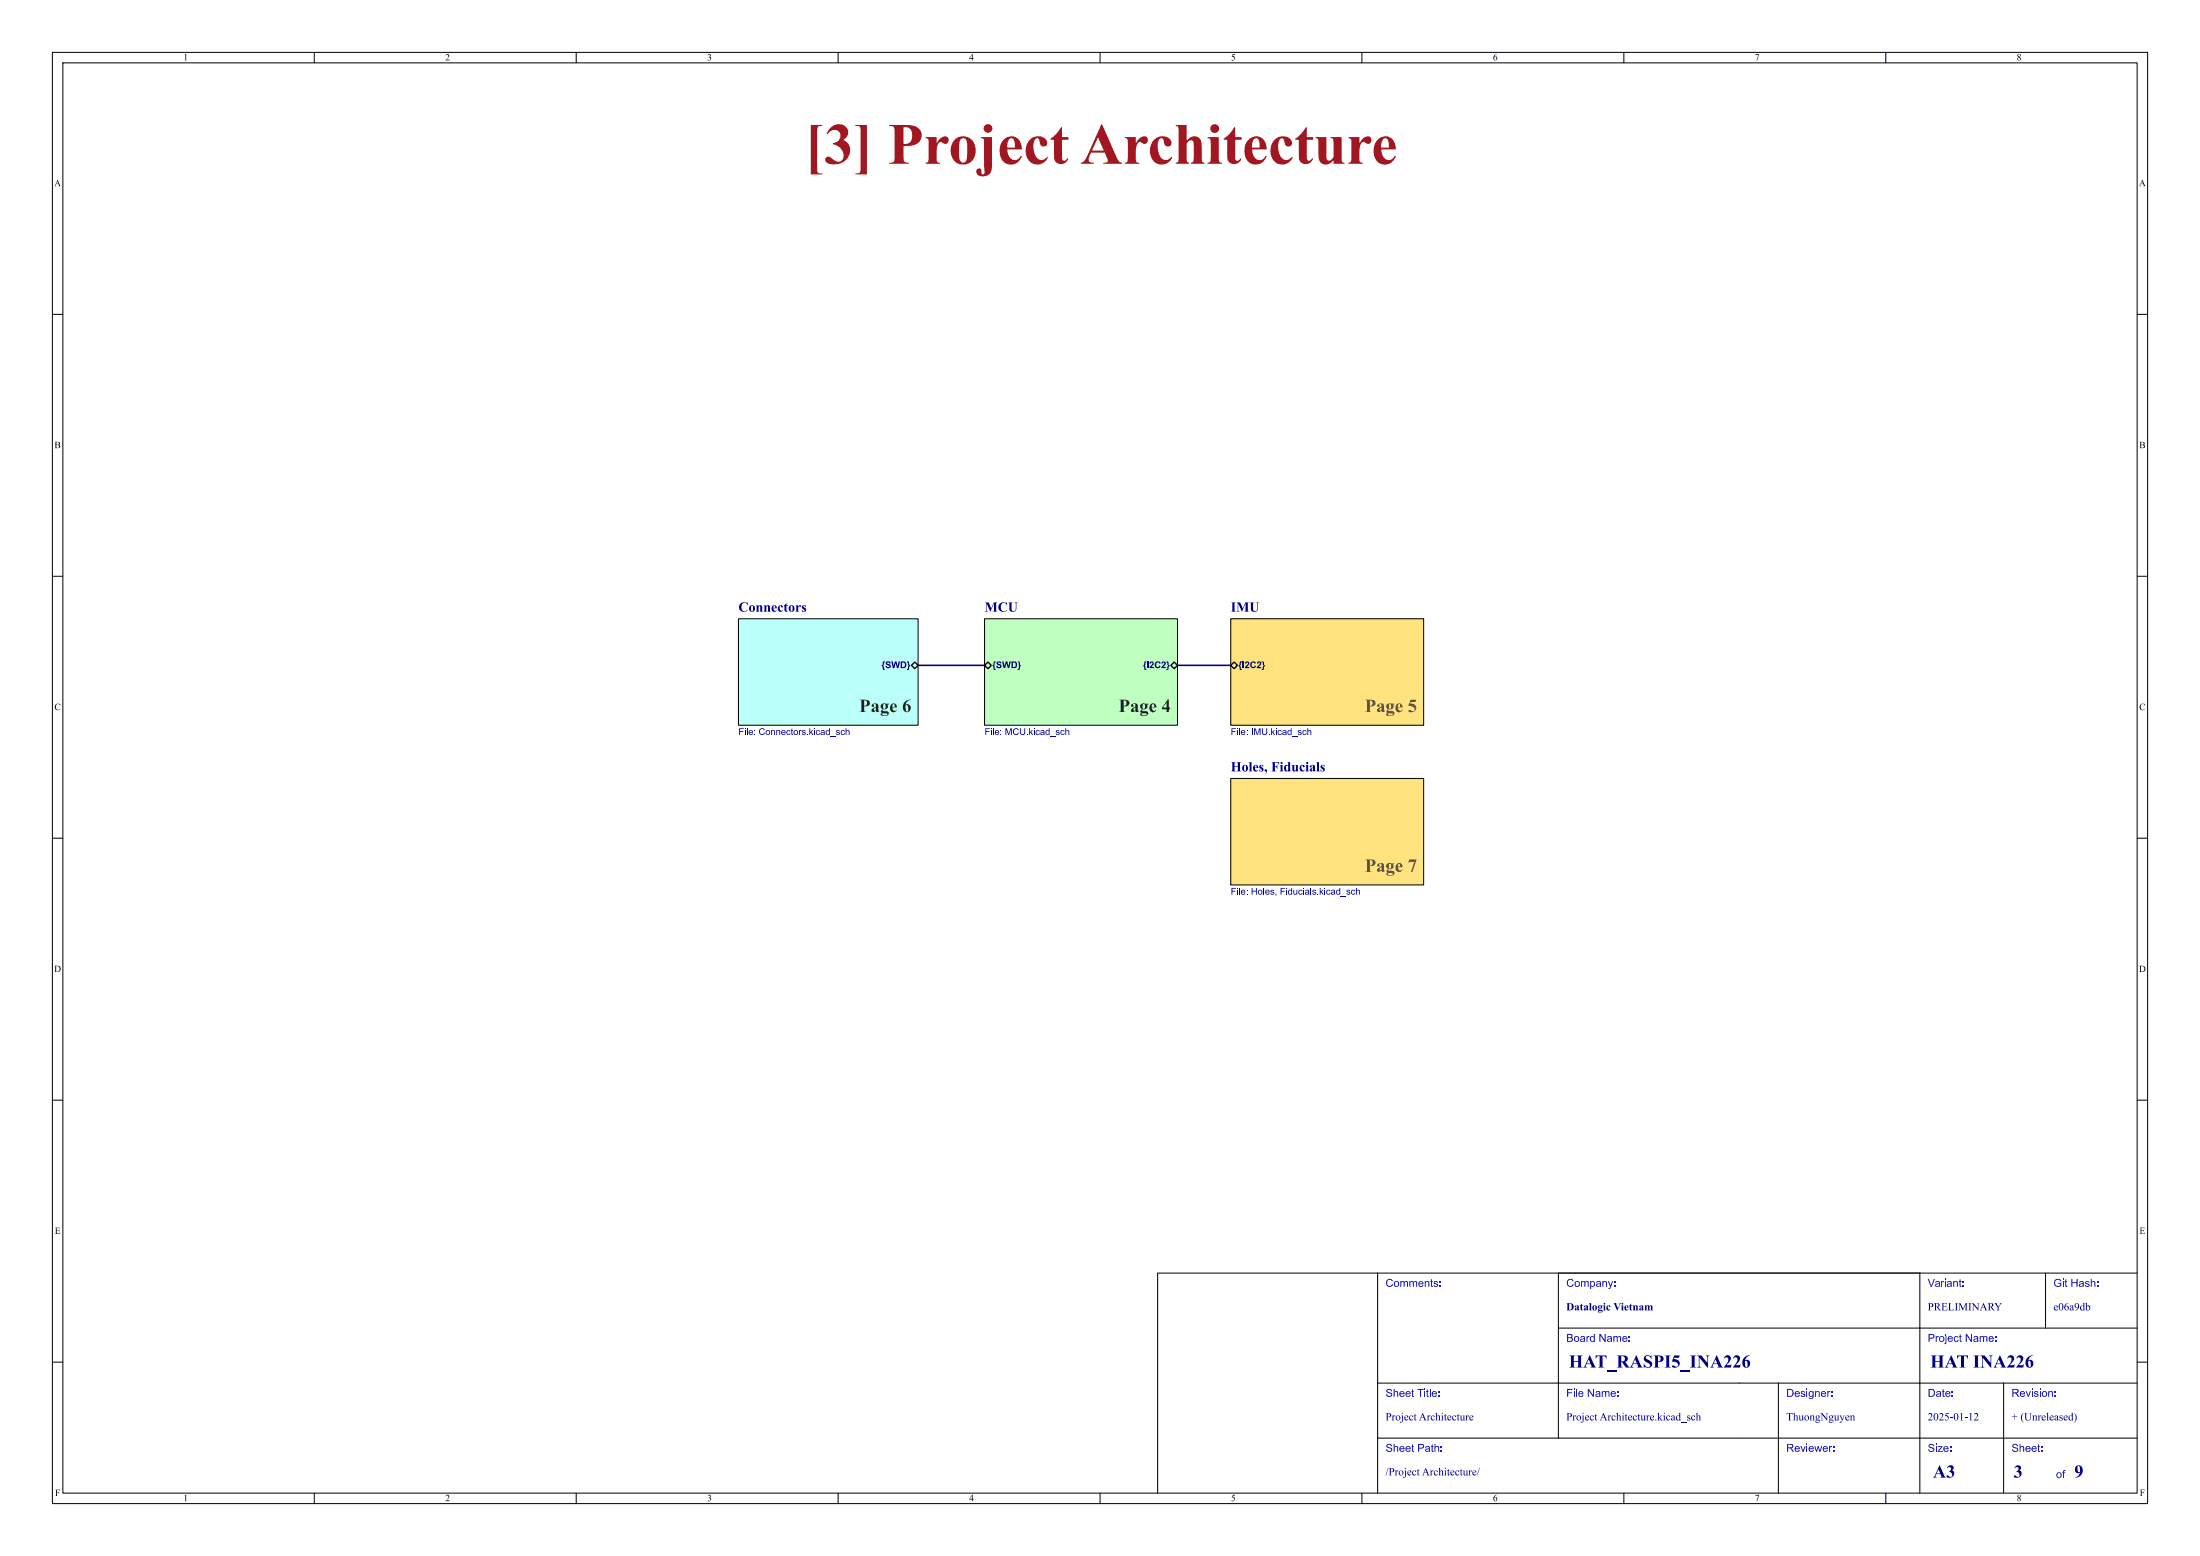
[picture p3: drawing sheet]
<svg xmlns="http://www.w3.org/2000/svg" width="420mm" height="297mm" viewBox="0 0 420 297" stroke-linecap="round" stroke-linejoin="round" font-family="sans-serif">
<g fill="none" stroke="#000" stroke-width=".19">
<path d="M10 10h400v277h-400zM12 12h396v273h-396zM60 10v2M110 10v2M160 10v2M210 10v2M260 10v2M310 10v2M360 10v2M10 60h2M408 60h2M10 110h2"/>
<path d="M141 118.1h34.3v20.3h-34.3zM408 110h2M10 160h2M408 160h2M10 210h2M408 210h2M263 243v42M297.5 253.5h110.5M297.5 243v31.5M366.5 243v42M390.5 243v10.5M408 243h-187v42"/>
<path d="M10 260h2M263 274.5h145M263 264h145M339.5 264v21M382.5 264v21M408 260h2M60 285v2M110 285v2M160 285v2M210 285v2M260 285v2M310 285v2"/>
<path d="M360 285v2"/>
</g>
<path d="M141 118.1h34.3v20.3h-34.3z" fill="#bbfffb" stroke="#bbfffb" stroke-width=".19"/>
<path d="M188 118.1h36.8v20.3h-36.8z" fill="#bfffbf" stroke="#bfffbf" stroke-width=".19"/>
<g fill="#ffe37f" stroke="#ffe37f" stroke-width=".19">
<path d="M234.9 118.1h36.9v20.3h-36.9z"/>
<path d="M234.9 148.6h36.9v20.3h-36.9z"/>
</g>
<path d="M174.6 126.4l.7 .6-.7 .6-.6-.6z" fill="none" stroke="#000" stroke-width=".25"/>
<g fill="#000084">
<path d="M141.1 139h.9v.2h-.7v.4h.6v.1h-.6v.6h-.2z"/>
<path d="M142.2 139h.1v.2h-.1z"/>
<path d="M142.6 139h.1v1.3h-.1z"/>
<path d="M145.1 139.2l.6-.2 .3 .3-.2 .1a.47 .47 0 0 0-.8 .1 .47 .47 0 0 0 .6 .7l.3-.4 .1 .1a.62 .62 0 0 1-.9 .3 .62 .62 0 0 1 0-1z"/>
<path d="M151.1 139.1l.1-.1v.4h.2l-.2 .1v.5l.2 .3a.23 .23 0 0 1-.2 0 .23 .23 0 0 1-.1-.3v-.5h-.1z"/>
<path d="M154.5 139h.2v.7l.3-.3h.2l-.3 .3 .4 .6h-.2l-.3-.5-.1 .5h-.2z"/>
<path d="M155.4 139h.2v.2h-.2z"/>
<path d="M157.7 139.4l.3-.1 .3 .2v-.5h.1v1.3l-.1-.1-.2 .1-.3-.1-.2-.3 .2-.1a.29 .29 0 0 0 .4 .4 .29 .29 0 0 0 .1-.5l-.3-.2-.2 .3h-.2z"/>
<path d="M161.4 139h.2v.5l.3-.2 .2 .2 .1 .8h-.2v-.7l-.2-.1-.2 .1v.7h-.2z"/>
</g>
<path d="M188 118.1h36.8v20.3h-36.8z" fill="none" stroke="#000" stroke-width=".19"/>
<path d="M188.6 126.4l.6 .6-.6 .6-.6-.6zM224.2 126.4l.6 .6-.6 .6-.7-.6z" fill="none" stroke="#000" stroke-width=".25"/>
<g fill="#000084">
<path d="M188.1 139h.9v.2h-.7v.4h.6v.1h-.6v.6h-.2z"/>
<path d="M189.2 139h.1v.2h-.1z"/>
<path d="M189.6 139h.1v1.3h-.1z"/>
<path d="M191.9 139h.3l.4 1.1 .3-1.1h.3v1.3h-.2v-1.1l-.4 1.1h-.1l-.4-1.1v1.1h-.2z"/>
<path d="M193.5 139.2l.7-.2 .2 .3-.1 .1a.47 .47 0 0 0-.8 .1 .47 .47 0 0 0 .5 .7l.3-.4 .2 .1a.62 .62 0 0 1-1 .3 .62 .62 0 0 1 0-1z"/>
<path d="M194.7 139h.2v.7a.34 .34 0 0 0 .3 .5 .34 .34 0 0 0 .3-.5v-.7h.2v.7a.5 .5 0 0 1-.5 .6 .5 .5 0 0 1-.5-.6z"/>
<path d="M196.5 139h.1v.7l.4-.3h.2l-.4 .3 .4 .6h-.2l-.3-.5-.1 .5h-.1z"/>
<path d="M197.4 139h.1v.2h-.1z"/>
<path d="M199.7 139.4l.3-.1 .2 .2v-.5h.2v1.3l-.2-.1-.2 .1-.2-.1-.2-.3 .1-.1a.29 .29 0 0 0 .4 .4 .29 .29 0 0 0 .1-.5l-.3-.2-.2 .3h-.1z"/>
<path d="M203.4 139h.1v.5l.3-.2 .3 .2v.8h-.1v-.7l-.2-.1-.2 .1-.1 .7h-.1z"/>
</g>
<path d="M234.9 118.1h36.9v20.3h-36.9z" fill="none" stroke="#000" stroke-width=".19"/>
<path d="M235.6 126.4l.6 .6-.6 .6-.7-.6z" fill="none" stroke="#000" stroke-width=".25"/>
<g fill="#000084">
<path d="M235.1 139h.9v.2h-.7v.4h.6v.1h-.6v.6h-.2z"/>
<path d="M236.2 139h.1v.2h-.1z"/>
<path d="M236.5 139h.2v1.3h-.2z"/>
<path d="M239 139h.1v1.3h-.1z"/>
<path d="M239.4 139h.3l.3 1.1 .4-1.1h.2v1.3h-.1v-1.1l-.4 1.1h-.1l-.4-1.1v1.1h-.2z"/>
<path d="M240.9 139h.2v.7a.34 .34 0 0 0 .3 .5 .34 .34 0 0 0 .3-.5v-.7h.2v.7a.5 .5 0 0 1-.5 .6 .5 .5 0 0 1-.5-.6z"/>
<path d="M242.7 139h.1v.7l.4-.3h.2l-.4 .3 .4 .6h-.2l-.3-.5-.1 .5h-.1z"/>
<path d="M243.6 139h.1v.2h-.1z"/>
<path d="M245.9 139.4l.3-.1 .2 .2v-.5h.2v1.3l-.2-.1-.2 .1-.2-.1-.2-.3 .1-.1a.29 .29 0 0 0 .4 .4 .29 .29 0 0 0 .1-.5l-.3-.2-.2 .3h-.1z"/>
<path d="M249.6 139h.1v.5l.3-.2 .3 .2v.8h-.1v-.7l-.2-.1-.2 .1-.1 .7h-.1z"/>
</g>
<path d="M234.9 148.6h36.9v20.3h-36.9z" fill="none" stroke="#000" stroke-width=".19"/>
<g fill="#000084">
<path d="M235.1 169.5h.9v.1h-.7v.4h.6v.2h-.6v.6h-.2z"/>
<path d="M236.2 169.5h.1v.2h-.1z"/>
<path d="M236.5 169.5h.2v1.3h-.2z"/>
<path d="M238.9 169.5h.2v.5h.7v-.5h.1v1.3h-.1v-.6h-.7v.6h-.2z"/>
<path d="M241.2 169.5h.1v1.3h-.1z"/>
<path d="M244.5 169.5h.8v.1h-.7v.4h.6v.2h-.6v.6h-.1z"/>
<path d="M245.5 169.5h.2v.2h-.2z"/>
<path d="M246 169.9l.3-.1 .2 .1v-.4h.2v1.3l-.2-.2-.2 .2-.2-.1-.2-.3 .1-.1a.29 .29 0 0 0 .4 .3 .29 .29 0 0 0 .1-.5l-.3-.1-.2 .3h-.1z"/>
<path d="M248.8 169.5h.1v.2h-.1z"/>
<path d="M250.2 169.5h.1v1.3h-.1z"/>
<path d="M251.9 169.5h.2v.7l.4-.4h.2l-.4 .4 .4 .6h-.2l-.3-.5-.1 .5h-.2z"/>
<path d="M252.8 169.5h.2v.2h-.2z"/>
<path d="M255.2 169.9l.2-.1 .3 .1v-.4h.2v1.3l-.2-.2-.2 .2-.3-.1-.1-.3 .1-.1a.29 .29 0 0 0 .4 .3 .29 .29 0 0 0 .1-.5l-.3-.1-.2 .3h-.1z"/>
<path d="M258.9 169.5h.1v.4l.3-.1 .3 .2v.8h-.1l-.1-.7-.1-.1-.3 .1v.7h-.1z"/>
</g>
<path d="M175.3 127h12.7M224.8 127h10.1" fill="none" stroke="#000084" stroke-width=".3"/>
<text font-size="11.1" fill="#a21622" x="153.6" y="34.2">[3] ProjectArchitecture</text>
<g font-size="3.5" fill="#143c28">
<text x="164" y="136.3">Page6</text>
<text x="213.6" y="136.3">Page4</text>
</g>
<g font-size="3.5" fill="#644632">
<text x="260.5" y="136.3">Page5</text>
<text x="260.5" y="166.8">Page7</text>
</g>
<g font-size="3.5" fill="#00007f">
<text x="299.5" y="261.9">HAT_RASPI5_INA226</text>
<text x="368.5" y="261.9">HAT INA226</text>
<text x="369" y="282.9">A3</text>
<text x="384.4" y="282.9">3</text>
<text x="396" y="282.9">9</text>
</g>
<g font-size="2.7" fill="#000084">
<text x="141" y="117.1">Connectors</text>
<text x="188" y="117.1">MCU</text>
<text x="234.9" y="117.1">IMU</text>
<text x="234.9" y="147.6">Holes,Fiducials</text>
</g>
<g font-size="2.1" fill="#00f">
<text x="264.5" y="246.2">Comments:</text>
<text x="299" y="246.2">Company:</text>
<text x="368" y="246.2">Variant:</text>
<text x="392" y="246.2">Git Hash:</text>
<text x="299" y="256.7">Board Name:</text>
<text x="368" y="256.7">Project Name:</text>
<text x="264.5" y="267.2">Sheet Title:</text>
<text x="299" y="267.2">File Name:</text>
<text x="341" y="267.2">Designer:</text>
<text x="368" y="267.2">Date:</text>
<text x="384" y="267.2">Revision:</text>
<text x="264.5" y="277.7">Sheet Path:</text>
<text x="341" y="277.7">Reviewer:</text>
<text x="368" y="277.7">Size:</text>
<text x="384" y="277.7">Sheet:</text>
<text x="392.5" y="282.7">of</text>
</g>
<g font-size="2.1" fill="#00007f">
<text x="299" y="250.7">DatalogicVietnam</text>
<text x="368" y="250.7">PRELIMINARY</text>
<text x="392" y="250.7">e06a9db</text>
<text x="264.5" y="271.7">ProjectArchitecture</text>
<text x="299" y="271.7">ProjectArchitecture.kicad_sch</text>
<text x="341" y="271.7">ThuongNguyen</text>
<text x="368" y="271.7">2025-01-12</text>
<text x="384" y="271.7">+ (Unreleased)</text>
<text x="264.5" y="282.2">/ProjectArchitecture/</text>
</g>
<g font-size="1.8">
<text x="35" y="12">1</text>
<text x="85" y="12">2</text>
<text x="135" y="12">3</text>
<text x="185" y="12">4</text>
<text x="235" y="12">5</text>
<text x="285" y="12">6</text>
<text x="335" y="12">7</text>
<text x="385" y="12">8</text>
<text x="10.3" y="36">A</text>
<text x="408.3" y="36">A</text>
<text x="10.4" y="86">B</text>
<text x="408.4" y="86">B</text>
<text x="10.4" y="136">C</text>
<text x="408.4" y="136">C</text>
<text x="10.3" y="186">D</text>
<text x="408.3" y="186">D</text>
<text x="10.4" y="236">E</text>
<text x="408.4" y="236">E</text>
<text x="10.5" y="286">F</text>
<text x="35" y="287">1</text>
<text x="85" y="287">2</text>
<text x="135" y="287">3</text>
<text x="185" y="287">4</text>
<text x="235" y="287">5</text>
<text x="285" y="287">6</text>
<text x="335" y="287">7</text>
<text x="385" y="287">8</text>
<text x="408.5" y="286">F</text>
</g>
<g font-size="1.8" fill="#000084">
<text x="168.3" y="128">{SWD}</text>
<text x="189.4" y="128">{SWD}</text>
<text x="218.2" y="128">{I2C2}</text>
<text x="236.4" y="128">{I2C2}</text>
<text x="141" y="141">File: Connectors.kicad_sch</text>
<text x="188" y="141">File: MCU.kicad_sch</text>
<text x="234.9" y="141">File: IMU.kicad_sch</text>
<text x="234.9" y="171.5">File: Holes, Fiducials.kicad_sch</text>
</g>
</svg>
